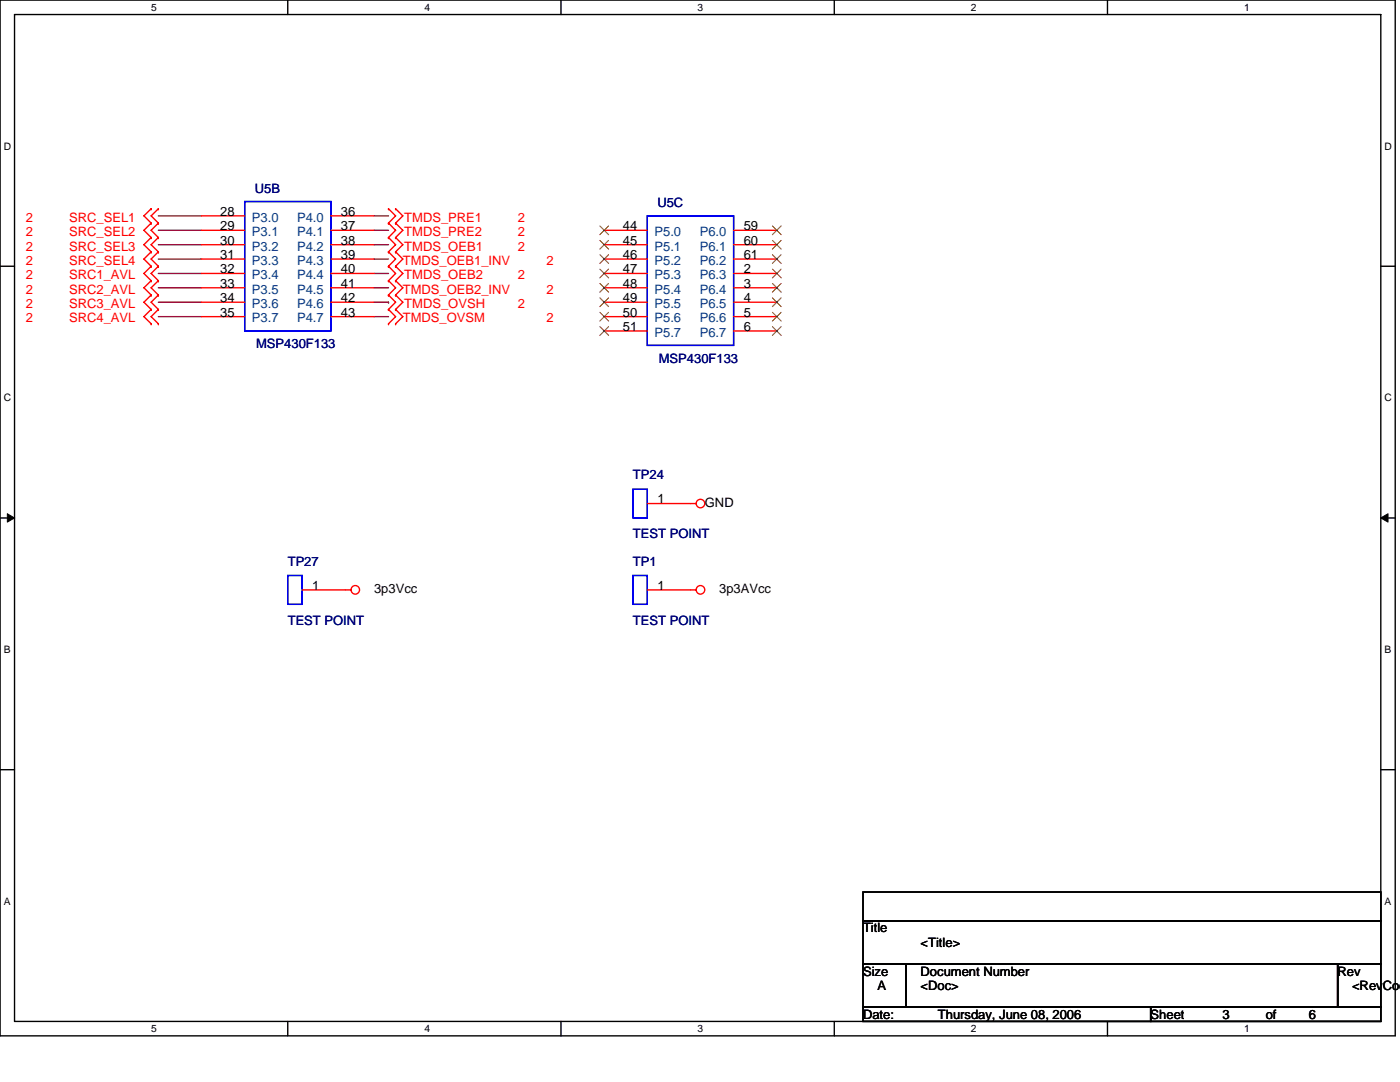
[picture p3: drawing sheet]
<svg xmlns="http://www.w3.org/2000/svg" width="279mm" height="216mm" viewBox="0 0 279 216" stroke-linecap="round" stroke-linejoin="round" font-family="sans-serif">
<path d="M0 0h278.4v206.7h-278.4zM2.9 2.9h272.7v200.9h-272.7z" fill="none" stroke="#000" stroke-width=".28"/>
<g fill="#fff">
<path d="M30.2 .3h1.1v2.3h-1.1z"/>
<path d="M30.2 204.1h1.1v2.3h-1.1z"/>
</g>
<path d="M57.4 0v2.9M57.4 203.8v2.9" fill="none" stroke="#000" stroke-width=".28"/>
<g fill="#fff">
<path d="M84.7 .3h1.1v2.3h-1.1z"/>
<path d="M84.7 204.1h1.1v2.3h-1.1z"/>
</g>
<path d="M112 0v2.9M112 203.8v2.9" fill="none" stroke="#000" stroke-width=".28"/>
<g fill="#fff">
<path d="M139.2 .3h1.2v2.3h-1.2z"/>
<path d="M139.2 204.1h1.2v2.3h-1.2z"/>
</g>
<path d="M166.5 0v2.9M166.5 203.8v2.9" fill="none" stroke="#000" stroke-width=".28"/>
<g fill="#fff">
<path d="M193.8 .3h1.1v2.3h-1.1z"/>
<path d="M193.8 204.1h1.1v2.3h-1.1z"/>
</g>
<path d="M221 0v2.9M221 203.8v2.9" fill="none" stroke="#000" stroke-width=".28"/>
<g fill="#fff">
<path d="M248.3 .3h1.1v2.3h-1.1z"/>
<path d="M248.3 204.1h1.1v2.3h-1.1z"/>
<path d="M.7 28h1.5v2.3h-1.5z"/>
<path d="M276.3 28h1.5v2.3h-1.5z"/>
<path d="M.7 78.2h1.5v2.3h-1.5z"/>
<path d="M276.3 78.2h1.5v2.3h-1.5z"/>
</g>
<path d="M0 53.1h2.9M275.6 53.1h2.8" fill="none" stroke="#000" stroke-width=".28"/>
<g fill="#fff">
<path d="M.7 128.5h1.4v2.2h-1.4z"/>
<path d="M276.3 128.5h1.4v2.2h-1.4z"/>
</g>
<path d="M0 103.4h2.9M275.6 103.4h2.8" fill="none" stroke="#000" stroke-width=".28"/>
<path d="M1.5 102.5l1.4 .9-1.4 .8zM275.6 103.4l1.4-.9v1.7z" fill="#000" stroke="#000" stroke-width=".2"/>
<g fill="#fff">
<path d="M.7 178.7h1.4v2.3h-1.4z"/>
<path d="M276.3 178.7h1.4v2.3h-1.4z"/>
</g>
<path d="M0 153.6h2.9M275.6 153.6h2.8M172.2 178h103.4v5.7h-103.4zM172.2 183.7h103.4v8.6h-103.4zM172.2 192.3h8.6v8.6h-8.6zM180.8 192.3h86.2v8.6h-86.2zM267 192.3h8.6v8.6h-8.6zM172.2 200.9h57.4v2.9h-57.4zM229.6 200.9h46v2.9h-46z" fill="none" stroke="#000" stroke-width=".28"/>
<g fill="none" stroke="#800040" stroke-width=".28">
<path d="M31.6 43.1h8.6M31.6 46h8.6M31.6 48.8h8.6M31.6 54.6h8.6M31.6 57.4h8.6M31.6 51.7h8.6M74.7 46h2.8M74.7 43.1h2.8M74.7 48.8h2.8M74.7 54.6h2.8M74.7 57.4h2.8M74.7 51.7h2.8"/>
<path d="M31.6 60.3h8.6M31.6 63.2h8.6M74.7 63.2h2.8M74.7 60.3h2.8M77.5 60.3h.1"/>
</g>
<g fill="none" stroke="#f00" stroke-width=".28">
<path d="M30.2 41.7h.1M30.2 44.5h.1M30.2 47.4h.1M30.2 50.2h.1M30.2 53.1h.1M30.2 56h.1M30.2 58.9h.1M30.2 41.7l-1.5 1.4 1.5 1.4M30.2 44.5l-1.5 1.5 1.5 1.4M30.2 47.4l-1.5 1.4 1.5 1.4M30.2 53.1l-1.5 1.5 1.5 1.4M30.2 56l-1.5 1.4 1.5 1.5"/>
<path d="M30.2 58.9l-1.5 1.4 1.5 1.4M30.2 50.2l-1.5 1.5 1.5 1.4M31.6 41.7h.1M31.6 44.5h.1M31.6 47.4h.1M31.6 50.2h.1M31.6 53.1h.1M31.6 56h.1M31.6 58.9h.1M31.6 41.7l-1.4 1.4 1.4 1.4M31.6 44.5l-1.4 1.5 1.4 1.4M31.6 47.4l-1.4 1.4 1.4 1.4"/>
<path d="M31.6 53.1l-1.4 1.5 1.4 1.4M31.6 56l-1.4 1.4 1.4 1.5M31.6 58.9l-1.4 1.4 1.4 1.4M31.6 50.2l-1.4 1.5 1.4 1.4M40.2 43.1h8.6M40.2 46h8.6M40.2 48.8h8.6M40.2 51.7h8.6M40.2 54.6h8.6M40.2 57.4h8.6M66 43.1h8.7M66 46h8.7"/>
<path d="M66 48.8h8.7M66 51.7h8.7M66 54.6h8.7M66 57.4h8.7M77.5 41.7h.1M77.5 44.5h.1M77.5 56h.1M77.5 58.9h.1M77.5 53.1h.1M77.5 50.2h.1M77.5 47.4h.1M77.5 41.7l1.5 1.4-1.5 1.4"/>
<path d="M77.5 56l1.5 1.4-1.5 1.5M77.5 53.1l1.5 1.5-1.5 1.4M77.5 50.2l1.5 1.5-1.5 1.4M77.5 47.4l1.5 1.4-1.5 1.4M77.5 44.5l1.5 1.5-1.5 1.4M77.5 58.9l1.5 1.4-1.5 1.4M79 41.7h.1M79 44.5h.1M79 56h.1M79 58.9h.1M79 53.1h.1M79 50.2h.1"/>
<path d="M79 47.4h.1M79 41.7l1.4 1.4-1.4 1.4M79 56l1.4 1.4-1.4 1.5M79 53.1l1.4 1.5-1.4 1.4M79 50.2l1.4 1.5-1.4 1.4M79 47.4l1.4 1.4-1.4 1.4M79 44.5l1.4 1.5-1.4 1.4M79 58.9l1.4 1.4-1.4 1.4M120.6 46h8.6M120.6 48.8h8.6M120.6 51.7h8.6M120.6 54.6h8.6"/>
<path d="M120.6 57.4h8.6M146.4 46h8.6M146.4 48.8h8.6M146.4 51.7h8.6M146.4 54.6h8.6M146.4 57.4h8.6M30.2 61.7h.1M30.2 64.6h.1M30.2 61.7l-1.5 1.5 1.5 1.4M31.6 61.7h.1M31.6 64.6h.1M31.6 61.7l-1.4 1.5 1.4 1.4"/>
<path d="M40.2 60.3h8.6M40.2 63.2h8.6M66 60.3h8.7M66 63.2h8.7M77.5 61.7h.1M77.5 64.6h.1M77.5 61.7l1.5 1.5-1.5 1.4M79 61.7h.1M79 64.6h.1M79 61.7l1.4 1.5-1.4 1.4M120.6 60.3h8.6M120.6 63.2h8.6"/>
<path d="M120.6 66h8.6M146.4 60.3h8.6M146.4 63.2h8.6M146.4 66h8.6M60.3 117.7h9.8M129.2 100.5h9.7M129.2 117.7h9.7"/>
<circle cx="70.9" cy="117.7" r=".85"/>
<circle cx="139.8" cy="117.7" r=".86"/>
<circle cx="139.8" cy="100.5" r=".85"/>
</g>
<path d="M48.8 40.2h17.2v25.8h-17.2zM129.2 43.1h17.2v25.8h-17.2zM126.3 97.6h2.9v5.8h-2.9zM57.4 114.8h2.9v5.8h-2.9zM126.3 114.8h2.9v5.8h-2.9z" fill="none" stroke="#00f" stroke-width=".28"/>
<g fill="none" stroke="#804000" stroke-width=".2">
<path d="M119.7 45.1l1.8 1.7M119.7 48l1.8 1.7M119.7 50.8l1.8 1.8M119.7 53.7l1.8 1.8M119.7 56.6l1.8 1.7M119.7 59.4l1.8 1.8M121.5 45.1l-1.8 1.7M121.5 48l-1.8 1.7M121.5 50.8l-1.8 1.8M121.5 53.7l-1.8 1.8M121.5 56.6l-1.8 1.7M121.5 59.4l-1.8 1.8"/>
<path d="M154.2 45.1l1.7 1.7M154.2 48l1.7 1.7M154.2 50.8l1.7 1.8M154.2 53.7l1.7 1.8M154.2 56.6l1.7 1.7M154.2 59.4l1.7 1.8M155.9 45.1l-1.8 1.7M155.9 48l-1.8 1.7M155.9 50.8l-1.8 1.8M155.9 53.7l-1.8 1.8M155.9 56.6l-1.8 1.7M155.9 59.4l-1.8 1.8"/>
<path d="M119.7 62.3l1.8 1.8M119.7 65.2l1.8 1.7M121.5 62.3l-1.8 1.8M121.5 65.2l-1.8 1.7M154.2 62.3l1.7 1.8M154.2 65.2l1.7 1.7M155.9 62.3l-1.8 1.8M155.9 65.2l-1.8 1.7"/>
</g>
<g font-size="2.6" fill="#000080">
<text x="50.8" y="38.5">U5B</text>
<text x="131.2" y="41.4">U5C</text>
<text x="51.1" y="69.5">MSP430F133</text>
<text x="131.5" y="72.4">MSP430F133</text>
<text x="126.3" y="95.6">TP24</text>
<text x="126.3" y="107.4">TEST POINT</text>
<text x="57.4" y="112.9">TP27</text>
<text x="126.3" y="112.9">TP1</text>
<text x="57.4" y="124.6">TEST POINT</text>
<text x="126.3" y="124.6">TEST POINT</text>
</g>
<g font-size="2.6" fill="#f00">
<text x="5.2" y="44.3">2</text>
<text x="5.2" y="47.1">2</text>
<text x="13.8" y="44.3">SRC_SEL1</text>
<text x="13.8" y="47.1">SRC_SEL2</text>
<text x="80.7" y="44.3">TMDS_PRE1</text>
<text x="80.7" y="47.1">TMDS_PRE2</text>
<text x="103.4" y="44.3">2</text>
<text x="103.4" y="47.1">2</text>
<text x="5.2" y="50">2</text>
<text x="5.2" y="52.9">2</text>
<text x="13.8" y="50">SRC_SEL3</text>
<text x="13.8" y="52.9">SRC_SEL4</text>
<text x="80.4" y="52.9">TMDS_OEB1_INV</text>
<text x="80.7" y="50">TMDS_OEB1</text>
<text x="103.4" y="50">2</text>
<text x="109.1" y="52.9">2</text>
<text x="5.2" y="55.8">2</text>
<text x="5.2" y="58.6">2</text>
<text x="13.8" y="55.8">SRC1_AVL</text>
<text x="13.8" y="58.6">SRC2_AVL</text>
<text x="80.4" y="58.6">TMDS_OEB2_INV</text>
<text x="80.7" y="55.8">TMDS_OEB2</text>
<text x="103.4" y="55.8">2</text>
<text x="109.1" y="58.6">2</text>
<text x="5.2" y="61.5">2</text>
<text x="5.2" y="64.3">2</text>
<text x="13.8" y="61.5">SRC3_AVL</text>
<text x="13.8" y="64.3">SRC4_AVL</text>
<text x="80.4" y="64.3">TMDS_OVSM</text>
<text x="80.7" y="61.5">TMDS_OVSH</text>
<text x="103.4" y="61.5">2</text>
<text x="109.1" y="64.3">2</text>
</g>
<g font-size="2.6">
<text x="43.9" y="43.1">28</text>
<text x="43.9" y="45.9">29</text>
<text x="68.1" y="43.1">36</text>
<text x="68.1" y="45.9">37</text>
<text x="124.3" y="45.9">44</text>
<text x="148.4" y="45.9">59</text>
<text x="43.9" y="48.8">30</text>
<text x="43.9" y="51.7">31</text>
<text x="68.1" y="48.8">38</text>
<text x="68.1" y="51.7">39</text>
<text x="124.3" y="48.8">45</text>
<text x="124.3" y="51.7">46</text>
<text x="148.4" y="48.8">60</text>
<text x="148.4" y="51.7">61</text>
<text x="43.9" y="54.5">32</text>
<text x="43.9" y="57.4">33</text>
<text x="68.1" y="54.5">40</text>
<text x="68.1" y="57.4">41</text>
<text x="124.3" y="54.5">47</text>
<text x="124.3" y="57.4">48</text>
<text x="148.4" y="54.5">2</text>
<text x="148.4" y="57.4">3</text>
<text x="43.9" y="60.3">34</text>
<text x="43.9" y="63.2">35</text>
<text x="68.1" y="60.3">42</text>
<text x="68.1" y="63.2">43</text>
<text x="124.3" y="60.3">49</text>
<text x="124.3" y="63.2">50</text>
<text x="148.4" y="60.3">4</text>
<text x="148.4" y="63.2">5</text>
<text x="124.3" y="66">51</text>
<text x="148.4" y="66">6</text>
<text x="131.2" y="100.5">1</text>
<text x="140.7" y="101.1">GND</text>
<text x="62.3" y="117.7">1</text>
<text x="74.7" y="118.3">3p3Vcc</text>
<text x="131.2" y="117.7">1</text>
<text x="143.5" y="118.3">3p3AVcc</text>
<text x="172.2" y="186.1">Title</text>
<text x="183.7" y="188.9">&lt;Title&gt;</text>
<text x="172.2" y="194.7">Size</text>
<text x="175.1" y="197.5">A</text>
<text x="183.7" y="194.7">Document Number</text>
<text x="183.7" y="197.5">&lt;Doc&gt;</text>
<text x="267" y="194.7">Rev</text>
<text x="269.8" y="197.5">&lt;RevCod</text>
<text x="172.2" y="203.3">Date:</text>
<text x="187.2" y="203.3">Thursday, June 08, 2006</text>
<text x="229.6" y="203.3">Sheet</text>
<text x="244" y="203.3">3</text>
<text x="252.6" y="203.3">of</text>
<text x="261.2" y="203.3">6</text>
</g>
<g font-size="2.6" fill="#004080">
<text x="50.3" y="44.2">P3.0</text>
<text x="50.3" y="47.1">P3.1</text>
<text x="59.3" y="44.2">P4.0</text>
<text x="59.3" y="47.1">P4.1</text>
<text x="130.6" y="47.1">P5.0</text>
<text x="139.7" y="47.1">P6.0</text>
<text x="50.3" y="50">P3.2</text>
<text x="50.3" y="52.9">P3.3</text>
<text x="59.3" y="50">P4.2</text>
<text x="59.3" y="52.9">P4.3</text>
<text x="130.6" y="50">P5.1</text>
<text x="130.6" y="52.9">P5.2</text>
<text x="139.7" y="50">P6.1</text>
<text x="139.7" y="52.9">P6.2</text>
<text x="50.3" y="55.7">P3.4</text>
<text x="50.3" y="58.6">P3.5</text>
<text x="59.3" y="55.7">P4.4</text>
<text x="59.3" y="58.6">P4.5</text>
<text x="130.6" y="55.7">P5.3</text>
<text x="130.6" y="58.6">P5.4</text>
<text x="139.7" y="55.7">P6.3</text>
<text x="139.7" y="58.6">P6.4</text>
<text x="50.3" y="61.5">P3.6</text>
<text x="50.3" y="64.3">P3.7</text>
<text x="59.3" y="61.5">P4.6</text>
<text x="59.3" y="64.3">P4.7</text>
<text x="130.6" y="61.5">P5.5</text>
<text x="130.6" y="64.3">P5.6</text>
<text x="139.7" y="61.5">P6.5</text>
<text x="139.7" y="64.3">P6.6</text>
<text x="130.6" y="67.2">P5.7</text>
<text x="139.7" y="67.2">P6.7</text>
</g>
<g font-size="2">
<text x="30.2" y="2.2">5</text>
<text x="84.7" y="2.2">4</text>
<text x="139.2" y="2.2">3</text>
<text x="193.8" y="2.2">2</text>
<text x="248.3" y="2.2">1</text>
<text x=".7" y="29.8">D</text>
<text x="276.3" y="29.8">D</text>
<text x=".7" y="80.1">C</text>
<text x="276.3" y="80.1">C</text>
<text x=".7" y="130.3">B</text>
<text x="276.3" y="130.3">B</text>
<text x=".7" y="180.5">A</text>
<text x="276.3" y="180.5">A</text>
<text x="30.2" y="206">5</text>
<text x="84.7" y="206">4</text>
<text x="139.2" y="206">3</text>
<text x="193.8" y="206">2</text>
<text x="248.3" y="206">1</text>
</g>
</svg>
